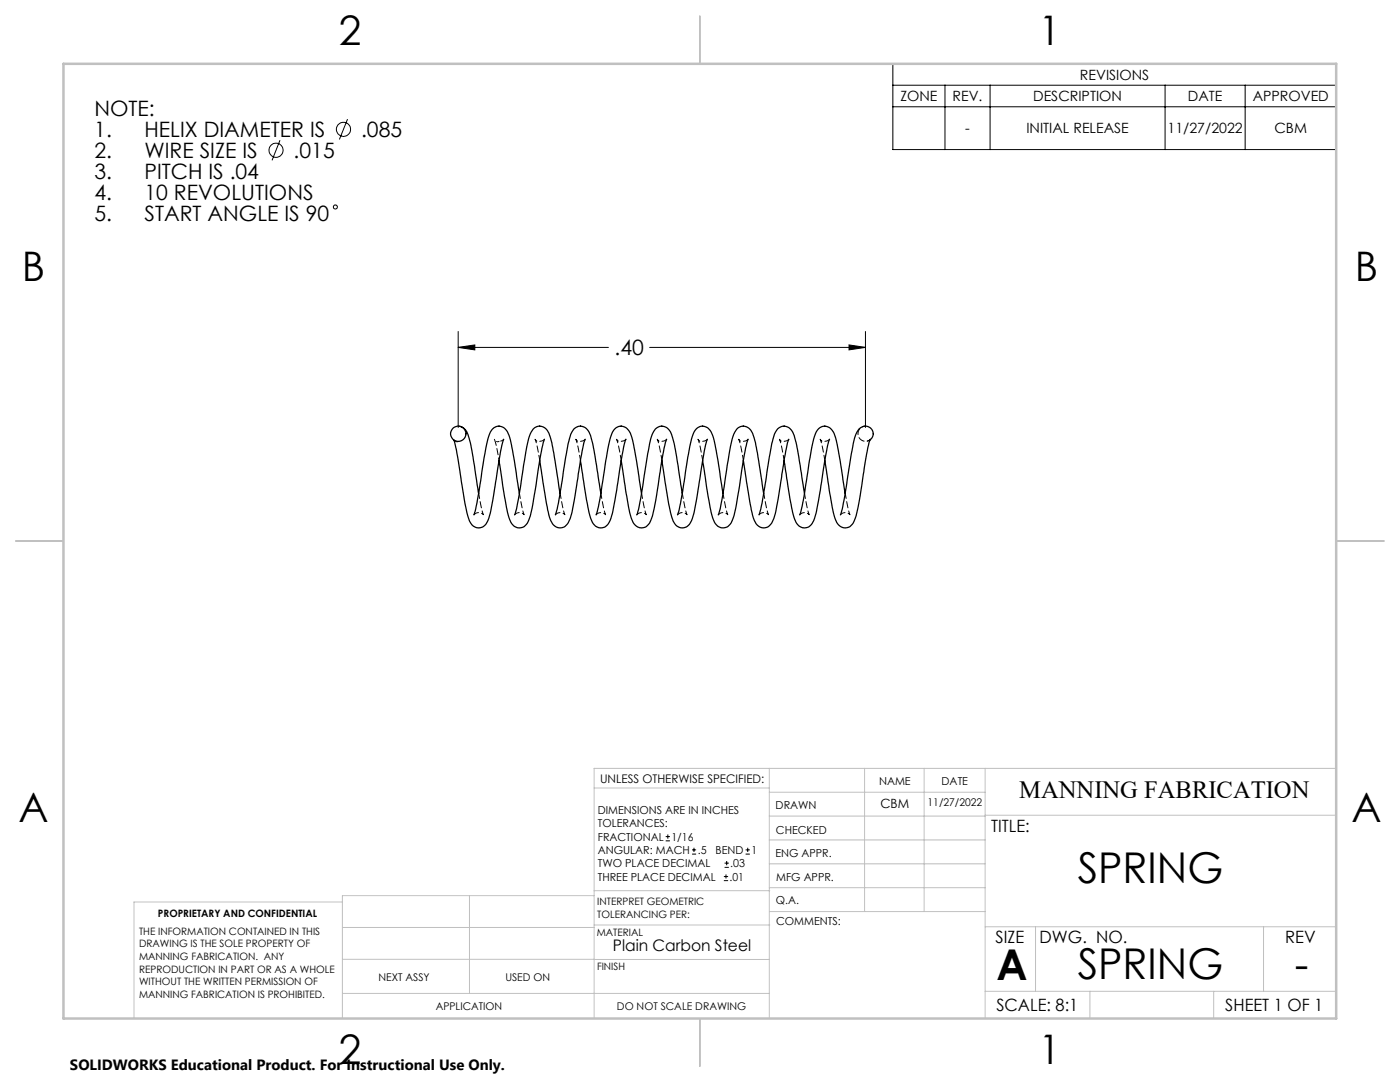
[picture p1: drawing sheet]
<svg xmlns="http://www.w3.org/2000/svg" width="279mm" height="216mm" viewBox="0 0 279 216" stroke-linecap="round" stroke-linejoin="round" font-family="sans-serif">
<g fill="none" stroke="#000" stroke-width=".25">
<path d="M92 85.1a4.1 4.1 0 0 1 1.9 3.3l1.6 10.1M100.5 87.7l-.6 2.3-1.4 8.7a18.7 18.7 0 0 1-1.4 5.7 1.85 1.85 0 0 1-1.8 .9 1.85 1.85 0 0 1-1.6-1.3 77.7 77.7 0 0 1-2.1-11.3l-.5-2.9-.5-2M103.6 98.5l-.3-2.4a45.1 45.1 0 0 0-2-9.9 1.88 1.88 0 0 0-2-1.2 1.88 1.88 0 0 0-1.6 1.6 97.6 97.6 0 0 0-2.3 12.4l-.8 3.7M108.7 87.7a86.6 86.6 0 0 0-2.1 11 15.1 15.1 0 0 1-1.5 5.9 1.89 1.89 0 0 1-2 .7 1.89 1.89 0 0 1-1.4-1.7 100.9 100.9 0 0 1-2.1-11.7M111.8 98.5l-.4-2.4a57.1 57.1 0 0 0-1.9-9.7 1.87 1.87 0 0 0-1.7-1.3 1.87 1.87 0 0 0-1.8 1.1 31.7 31.7 0 0 0-1.7 8.2 49.8 49.8 0 0 1-1.6 8.3M116.8 87.7a59.9 59.9 0 0 0-1.7 9.2l-.3 1.8a18.7 18.7 0 0 1-1.4 5.7 1.85 1.85 0 0 1-1.9 .9 1.85 1.85 0 0 1-1.5-1.3 59.3 59.3 0 0 1-1.9-9.9l-.4-2.2M119.9 98.5l-.4-2.4a45.1 45.1 0 0 0-2-9.9 1.83 1.83 0 0 0-1.7-1.2 1.83 1.83 0 0 0-1.7 1.2l-.2 .4a108.3 108.3 0 0 0-2.2 12.4l-.9 3.7M124.9 87.7a86.6 86.6 0 0 0-2 11 18.7 18.7 0 0 1-1.4 5.7 1.82 1.82 0 0 1-1.8 .9 1.82 1.82 0 0 1-1.6-1.3 54.3 54.3 0 0 1-1.9-9.9l-.3-2.2M128 98.5l-.4-2.4a45.1 45.1 0 0 0-1.9-9.9 1.88 1.88 0 0 0-2-1.2 1.88 1.88 0 0 0-1.6 1.6 117.8 117.8 0 0 0-2.4 13.1l-.7 3M133 87.7a80.1 80.1 0 0 0-1.9 11l-.2 1.1a13.9 13.9 0 0 1-1.5 4.8 1.9 1.9 0 0 1-2 .7 1.9 1.9 0 0 1-1.3-1.7l-.7-2.4-1.4-9.3M136.2 98.5l-.3-1.8a57 57 0 0 0-2-10.3 1.87 1.87 0 0 0-1.7-1.3 1.87 1.87 0 0 0-1.8 1.1 36.6 36.6 0 0 0-1.7 8.2 49.8 49.8 0 0 1-1.6 8.3M141.1 87.7l-.6 2.3-1.3 8.7a18.7 18.7 0 0 1-1.4 5.7 1.85 1.85 0 0 1-1.9 .9 1.85 1.85 0 0 1-1.6-1.3 77.7 77.7 0 0 1-2.1-11.3l-.1-.8"/>
<path d="M144.3 98.5l-.4-2.4a45.1 45.1 0 0 0-2-9.9 1.88 1.88 0 0 0-2-1.2 1.88 1.88 0 0 0-1.6 1.6 97.6 97.6 0 0 0-2.2 12.4l-.9 3.7M149.3 87.7a86.6 86.6 0 0 0-2 11 15.1 15.1 0 0 1-1.6 5.9 1.89 1.89 0 0 1-2 .7 1.89 1.89 0 0 1-1.4-1.7 100.9 100.9 0 0 1-2.1-11.7M152.4 98.5l-.4-2.4a57.1 57.1 0 0 0-1.8-9.7 1.87 1.87 0 0 0-1.7-1.3 1.87 1.87 0 0 0-1.9 1.1 31.7 31.7 0 0 0-1.7 8.2 49.8 49.8 0 0 1-1.6 8.3M157.4 87.7a59.9 59.9 0 0 0-1.7 9.2l-.3 1.8a18.7 18.7 0 0 1-1.4 5.7 1.85 1.85 0 0 1-1.8 .9 1.85 1.85 0 0 1-1.6-1.3 59.3 59.3 0 0 1-1.9-9.9l-.4-2.2M160.5 98.5l-.3-2.4a45.1 45.1 0 0 0-2-9.9 1.83 1.83 0 0 0-1.7-1.2 1.83 1.83 0 0 0-1.7 1.2l-.2 .4a108.3 108.3 0 0 0-2.3 12.4l-.8 3.7M165.6 87.7a86.6 86.6 0 0 0-2.1 11 18.7 18.7 0 0 1-1.4 5.7 1.82 1.82 0 0 1-1.8 .9 1.82 1.82 0 0 1-1.6-1.3 54.3 54.3 0 0 1-1.9-9.9l-.3-2.2M168.7 98.5l-.4-2.4a45.1 45.1 0 0 0-2-9.9 1.88 1.88 0 0 0-2-1.2 1.88 1.88 0 0 0-1.6 1.6 117.8 117.8 0 0 0-2.4 13.1l-.7 3M173.6 87.8a1.56 1.56 0 0 0 .1-2.5 1.56 1.56 0 0 0-2.4 .5 14.7 14.7 0 0 0-1.5 5.4l-.4 2.5a59.7 59.7 0 0 1-1.7 9M173.7 87.7a80.1 80.1 0 0 0-2 11l-.2 1.1a13.9 13.9 0 0 1-1.4 4.8 1.9 1.9 0 0 1-2 .7 1.9 1.9 0 0 1-1.4-1.7l-.6-2.4-1.5-9.3"/>
<circle cx="91.5" cy="86.6" r="1.53"/>
</g>
<path d="M91.5 88.1a.71 .71 0 0 1-1-.5l.1 .1M173.7 87.8a1.52 1.52 0 0 1-2.4-.8 1.52 1.52 0 0 1 1.4-2" fill="none" stroke="#000" stroke-width=".2" stroke-dasharray="1.3 .6" stroke-dashoffset=".6"/>
<g fill="none" stroke="#000" stroke-width=".2" stroke-dasharray="1.3 .6" stroke-dashoffset=".2">
<path d="M108.7 87.6l-.5 .4-.5 .1a.71 .71 0 0 1-.9-.5l.9 4.3M116.8 87.6l-.5 .4-.4 .1a.71 .71 0 0 1-1-.5l1 4.3M124.9 87.6l-.5 .4-.4 .1a.71 .71 0 0 1-1-.5l1 4.3M133 87.6l-.5 .4-.4 .1a.71 .71 0 0 1-.9-.5l.9 4.3M141.2 87.6l-.5 .4-.5 .1a.71 .71 0 0 1-.9-.5l.9 4.3M149.3 87.6l-.5 .4-.4 .1a.71 .71 0 0 1-1-.5l1 4.3M157.4 87.6l-.5 .4-.4 .1a.71 .71 0 0 1-.9-.5l.9 4.3M165.6 87.6l-.5 .4-.5 .1a.71 .71 0 0 1-.9-.5l.9 4.3M94.6 102.7a1.26 1.26 0 0 1 1.9 0l-1-4.2M102.7 102.7a1.26 1.26 0 0 1 1.9 0l-.9-4.2M110.8 102.7a1.26 1.26 0 0 1 1.9 0l-.9-4.2M119 102.7a1.26 1.26 0 0 1 1.9 0l-1-4.2"/>
<path d="M127.1 102.7a1.26 1.26 0 0 1 1.9 0l-1-4.2M135.2 102.7a1.26 1.26 0 0 1 1.9 0l-.9-4.2M143.4 102.7a1.26 1.26 0 0 1 1.8 0l-.9-4.2M151.5 102.7a1.26 1.26 0 0 1 1.9 0l-1-4.2M159.6 102.7a1.26 1.26 0 0 1 1.9 0l-.9-4.2M167.7 102.7a1.26 1.26 0 0 1 1.9 0l-.9-4.2"/>
</g>
<path d="M99.6 88.1a.71 .71 0 0 1-.9-.5l.9 4.3" fill="none" stroke="#000" stroke-width=".2" stroke-dasharray="1.3 .6" stroke-dashoffset=".7"/>
<path d="M100.5 87.6l-.5 .4-.4 .1M173.7 87.6l-.5 .4-.4 .1" fill="none" stroke="#000" stroke-width=".2" stroke-dasharray="1.3 .6" stroke-dashoffset=".5"/>
<path d="M92 85.1l-.5-.1" fill="none" stroke="#000" stroke-width=".2" stroke-dasharray="1.3 .6"/>
<g fill="none" stroke="#000" stroke-width=".2">
<path d="M178.2 12.7h88.5v17.1h-88.5zM178.2 17h88.5M188.6 17v12.8M197.6 17v12.8M232.5 17v12.8M248.5 17v12.8M55.9 28l-1.6 4M69.4 23.8l-1.7 4M178.2 21.3h88.5M91.4 69.3l3.4-.5v1zM91.4 66.1v19.2M91.4 69.3h30"/>
<path d="M129.6 69.3h43.1M169.4 68.8l3.3 .5-3.3 .5zM172.7 66.1v19.2M132.9 167.8h.8M132.9 166.9h.8M133.3 166.5v.9M138.1 170.4h.8M138.1 169.6h.8M138.5 169.2v.8M144.5 175.7h.8M144.5 174.9h.8M144.6 173.1h.9"/>
<path d="M144.6 172.2h.9M144.9 174.5v.8M145 171.8v.8M148.8 170.4h.8M148.8 169.6h.8M149.2 169.2v.8"/>
<circle cx="55.1" cy="30" r="1.42"/>
<circle cx="68.5" cy="25.8" r="1.41"/>
<circle cx="66.9" cy="41.3" r=".42"/>
</g>
<g fill="none" stroke="#c0c0c0" stroke-width=".2">
<path d="M118.6 157.2h34.9M153.5 153.3v49.9M153.5 158.1h43.1M172.5 153.3v28.6M184.4 153.3v28.6M196.6 153.3v49.9M266.7 153.3h-148.1v49.9M68.3 180h-41.6v23.2M93.7 178.7v19.5M118.6 178.7h-50.3v24.5M118.6 177.7h35M153.5 167.6h43.1"/>
<path d="M153.5 162.8h43.1M153.5 172.4h43.1M153.5 177.1h43.1M196.6 162.7h70.1M68.3 198.2h85.2M68.3 191.4l85.2 .1M68.3 185.1h50.3M118.6 184.6h35M153.6 181.9h43M196.6 197.8h70.1M196.6 184.9h70.1M206.7 184.9v12.9"/>
<path d="M217.5 197.8v5.4M242.2 197.8v5.4M252.2 184.9v12.9"/>
</g>
<path d="M139.7 3.2v9.5M3.1 107.9h9.6M266.7 107.9h9.5M139.7 203.2v9.6" fill="none" stroke="#c0c0c0" stroke-width=".25"/>
<path d="M12.7 12.7h254v190.5h-254z" fill="none" stroke="#c0c0c0" stroke-width=".5"/>
<path d="M91.4 69.3l3.4-.5v1zM169.4 68.8l3.3 .5-3.3 .5z" fill="#000"/>
<g font-size="8.5">
<text x="215.1" y="176.2">SPRING</text>
<text x="198.9" y="195.5">A</text>
<text x="215.1" y="195.4">SPRING</text>
<text x="258.4" y="195.4">-</text>
</g>
<g font-size="8.1">
<text x="67.6" y="8.9">2</text>
<text x="207.3" y="8.9">1</text>
<text x="4.4" y="56.2">B</text>
<text x="270.4" y="56.2">B</text>
<text x="3.7" y="164.1">A</text>
<text x="269.7" y="164.1">A</text>
<text x="67.6" y="212.4">2</text>
<text x="207.3" y="212.4">1</text>
</g>
<text font-size="4.9" x="203.4" y="159.3">MANNING FABRICATION</text>
<g font-size="4.2">
<text x="18.8" y="23.2">NOTE:</text>
<text x="18.8" y="27.4">1.</text>
<text x="28.8" y="27.4">HELIX DIAMETER IS</text>
<text x="72.1" y="27.4">.085</text>
<text x="18.8" y="31.6">2.</text>
<text x="18.8" y="35.7">3.</text>
<text x="28.8" y="31.6">WIRE SIZE IS</text>
<text x="28.8" y="35.7">PITCH IS .04</text>
<text x="58.6" y="31.6">.015</text>
<text x="18.8" y="39.9">4.</text>
<text x="28.8" y="39.9">10 REVOLUTIONS</text>
<text x="18.8" y="44.1">5.</text>
<text x="28.8" y="44.1">START ANGLE IS 90</text>
<text x="122.6" y="70.9">.40</text>
</g>
<g font-size="3.4">
<text x="197.8" y="166">TITLE:</text>
<text x="198.7" y="188.1">SIZE</text>
<text x="207.5" y="188.1">DWG. NO.</text>
<text x="256.5" y="188.2">REV</text>
<text x="198.8" y="201.7">SCALE: 8:1</text>
<text x="244.5" y="201.7">SHEET 1 OF 1</text>
</g>
<text font-size="3.2" x="122.3" y="189.8">Plain Carbon Steel</text>
<text font-size="3" x="14" y="213.5">SOLIDWORKS Educational Product. For Instructional Use Only.</text>
<g font-size="2.8">
<text x="215.5" y="15.9">REVISIONS</text>
<text x="179.7" y="20.2">ZONE</text>
<text x="190.1" y="20.2">REV.</text>
<text x="206.2" y="20.2">DESCRIPTION</text>
<text x="237.1" y="20.2">DATE</text>
<text x="250" y="20.2">APPROVED</text>
<text x="192.6" y="26.6">-</text>
<text x="204.8" y="26.6">INITIAL RELEASE</text>
<text x="233" y="26.6">11/27/2022</text>
<text x="254.4" y="26.6">CBM</text>
</g>
<text font-size="2.5" x="175.7" y="161.3">CBM</text>
<text font-size="2.4" x="119.8" y="156.2">UNLESS OTHERWISE SPECIFIED:</text>
<g font-size="2.2">
<text x="154.8" y="161.4">DRAWN</text>
<text x="175.4" y="156.6">NAME</text>
<text x="187.9" y="156.7">DATE</text>
<text x="119.3" y="162.4">DIMENSIONS ARE IN INCHES</text>
<text x="119.3" y="165.1">TOLERANCES:</text>
<text x="119.3" y="167.8">FRACTIONAL</text>
<text x="134" y="167.8">1/16</text>
<text x="154.9" y="166.3">CHECKED</text>
<text x="119.3" y="173.1">TWO PLACE DECIMAL</text>
<text x="119.3" y="170.4">ANGULAR: MACH</text>
<text x="139.2" y="170.4">.5</text>
<text x="142.8" y="170.4">BEND</text>
<text x="145.8" y="173.1">.03</text>
<text x="150" y="170.4">1</text>
<text x="154.8" y="171">ENG APPR.</text>
<text x="119.3" y="175.7">THREE PLACE DECIMAL</text>
<text x="145.6" y="175.7">.01</text>
<text x="154.9" y="175.7">MFG APPR.</text>
<text x="154.9" y="180.4">Q.A.</text>
<text x="154.9" y="184.6">COMMENTS:</text>
</g>
<g font-size="2.1">
<text x="185.1" y="160.7">11/27/2022</text>
<text x="75.5" y="195.7">NEXT ASSY</text>
<text x="100.9" y="195.7">USED ON</text>
<text x="86.9" y="201.5">APPLICATION</text>
<text x="123.1" y="201.6">DO NOT SCALE DRAWING</text>
</g>
<g font-size="2">
<text x="31.5" y="182.9">PROPRIETARY AND CONFIDENTIAL</text>
<text x="119.2" y="180.6">INTERPRET GEOMETRIC</text>
<text x="119.2" y="183.1">TOLERANCING PER:</text>
<text x="27.8" y="186.5">THE INFORMATION CONTAINED IN THIS</text>
<text x="27.8" y="189">DRAWING IS THE SOLE PROPERTY OF</text>
<text x="27.8" y="191.6">MANNING FABRICATION. ANY</text>
<text x="119.1" y="186.7">MATERIAL</text>
<text x="27.8" y="194.1">REPRODUCTION IN PART OR AS A WHOLE</text>
<text x="27.8" y="196.6">WITHOUT THE WRITTEN PERMISSION OF</text>
<text x="119.1" y="193.5">FINISH</text>
<text x="27.8" y="199.1">MANNING FABRICATION IS PROHIBITED.</text>
</g>
</svg>
